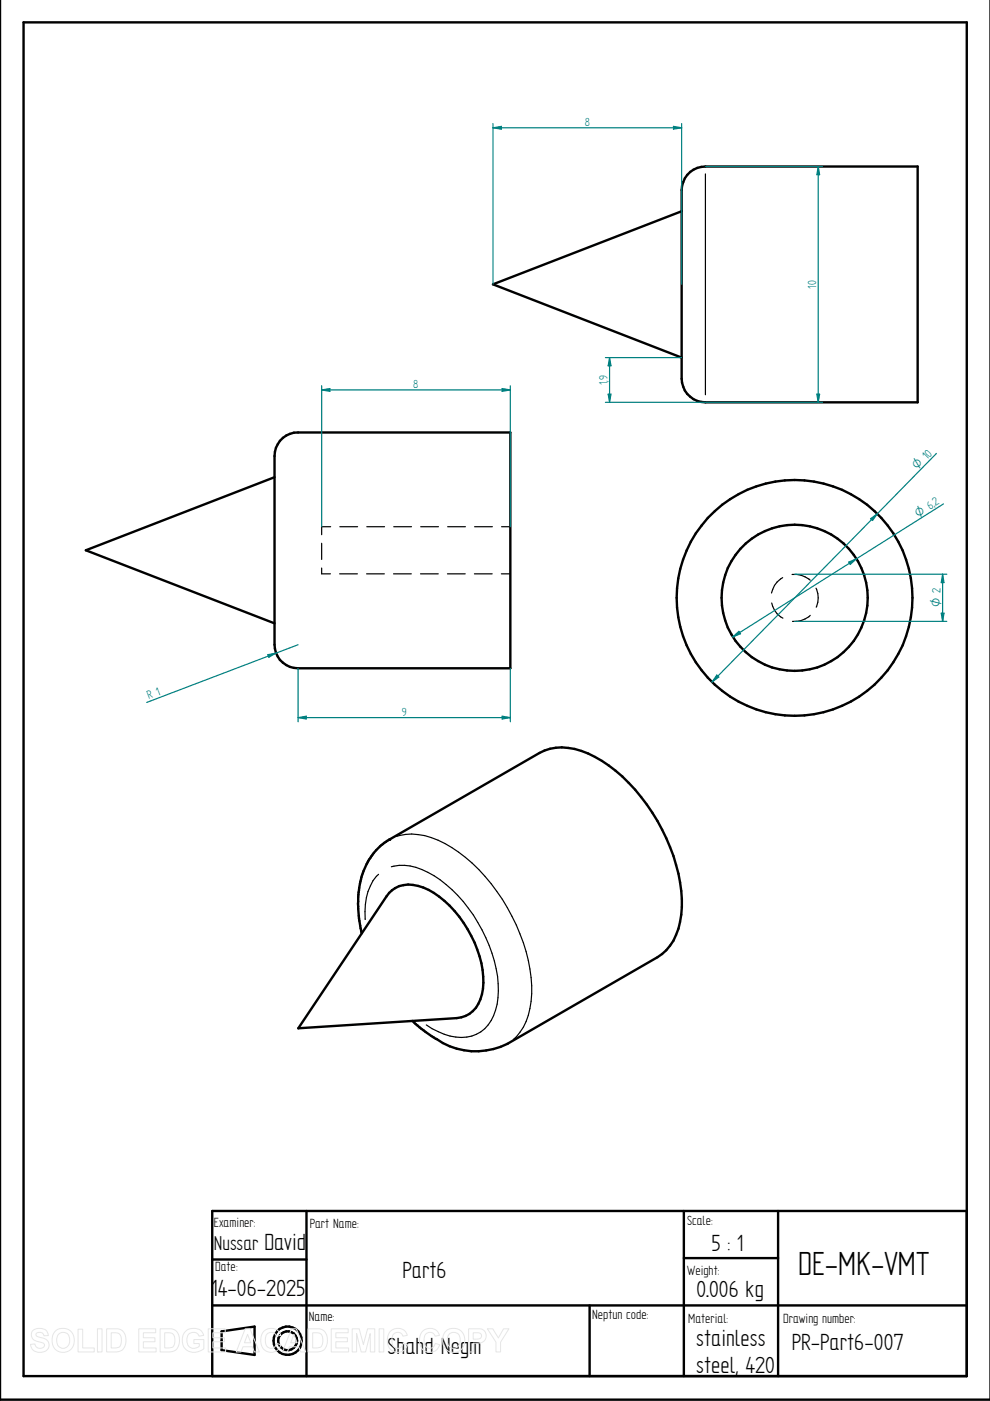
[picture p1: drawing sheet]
<svg xmlns="http://www.w3.org/2000/svg" width="210mm" height="297mm" viewBox="0 0 210 297" stroke-linecap="round" stroke-linejoin="round" font-family="sans-serif">
<g fill="none" stroke="#000" stroke-width=".51">
<path d="M0 0v296.8h209.9M5 4.7h200v287.1h-200zM145.7 37.1a5 5 0 0 1 3.9-1.8h45v50h-45a5.1 5.1 0 0 1-5.1-5v-40a5.6 5.6 0 0 1 1.2-3.2zM144.5 44.8l-40 15.5 40 15.5M59.4 93.5a4.9 4.9 0 0 1 3.8-1.8h45v50h-45a5 5 0 0 1-5-5v-40a5 5 0 0 1 1.2-3.2zM58.2 101.2l-40 15.5 40 15.5M82.5 178.1a14.6 14.6 0 0 0-6.6 12.6l.2 4 .6 3.2M82.5 178l31.9-18.4a11.3 11.3 0 0 1 10.3 .2 35.3 35.3 0 0 1 15.7 16.1 32.6 32.6 0 0 1 4 18 11.3 11.3 0 0 1-5 9l-31.8 18.4a15.1 15.1 0 0 1-15.7-1.4l-2.5-1.8-2-1.6M82.6 178l-.1 .1M82.5 189.3a6.3 6.3 0 0 1 7.2-1.1 21.9 21.9 0 0 1 10.9 11.7 18.1 18.1 0 0 1 1.6 10.9 6 6 0 0 1-5.3 5.1l-33.7 2.1zM65 256.8v35M145 256.8v35"/>
<path d="M165 256.8v35M205 256.8h-160v35M45 267h20M45 276.8h160M125 276.8v15M145 266.7h20M47 282.3l7-1v6l-7-1z"/>
<circle cx="168.5" cy="126.8" r="25"/>
<circle cx="168.5" cy="126.7" r="15.5"/>
<circle cx="61" cy="284.3" r="3"/>
<circle cx="61" cy="284.3" r="2"/>
</g>
<g fill="none" stroke="#000" stroke-width=".25">
<path d="M149.6 36.9v46.8M68.2 115.2v3.4M70.1 111.7h-1.9v1.7M72.1 111.7h3.7M77.8 111.7h3.7M83.5 111.7h3.7M89.2 111.7h3.8M94.9 111.7h3.8M100.6 111.7h3.8M106.3 111.7h1.9M68.2 120.4v1.3h1.9M72 121.7h3.8"/>
<path d="M77.7 121.7h3.8M83.4 121.7h3.8M89.2 121.7h3.7M94.9 121.7h3.7M100.6 121.7h3.8M106.3 121.7h1.9M163.6 127.8a4.7 4.7 0 0 0 2.4 3.3M165.9 122.5a4.8 4.8 0 0 0-2.3 3.2M167.9 121.8a5.1 5.1 0 0 1 3.9 1.2M171.8 130.5a4.9 4.9 0 0 1-3.8 1.2M173 124.7a4.8 4.8 0 0 1 .1 4M84.1 177.3a13.2 13.2 0 0 1 10.3 1.6 38.5 38.5 0 0 1 16.6 21 26.7 26.7 0 0 1 1 15.4 10.5 10.5 0 0 1-3.2 5.1"/>
<path d="M80.3 185.4a10.6 10.6 0 0 0-2.9 7.9v1.6M83 183.8a11.1 11.1 0 0 1 9 1.9 31.8 31.8 0 0 1 13.6 22.9 12 12 0 0 1-2.8 9.5 8.2 8.2 0 0 1-8.6 1.2l-2.6-1.2-1.2-.8M107.6 221.3h.1"/>
</g>
<circle cx="82.5" cy="178.1" r=".25" fill="#000"/>
<path d="M168.5 131.7h32.2M168.5 121.8h32.2M199.6 130h.6l-.3 1.7z" fill="none" stroke="#008080" stroke-width=".25"/>
<path d="M199.6 130h.6l-.3 1.7z" fill="#008080"/>
<path d="M199.9 121.8l.3 1.7h-.6z" fill="none" stroke="#008080" stroke-width=".25"/>
<path d="M199.9 121.8l.3 1.7h-.6z" fill="#008080"/>
<path d="M200 106.8l-44.6 28.2M155.4 135l1.3-1.1 .3 .5zM199.9 121.8v9.9" fill="none" stroke="#008080" stroke-width=".25"/>
<path d="M155.4 135l1.3-1.1 .3 .5z" fill="#008080"/>
<path d="M180 119.2l1.6-.7-1.3 1.2z" fill="none" stroke="#008080" stroke-width=".25"/>
<path d="M180 119.2l1.6-.7-1.3 1.2z" fill="#008080"/>
<path d="M198.5 96.1l-47.5 48.5M152 143.1l.4 .5-1.4 1z" fill="none" stroke="#008080" stroke-width=".25"/>
<path d="M152 143.1l.4 .5-1.4 1z" fill="#008080"/>
<path d="M184.6 110l1.4-1.1-1 1.5z" fill="none" stroke="#008080" stroke-width=".25"/>
<path d="M184.6 110l1.4-1.1-1 1.5z" fill="#008080"/>
<path d="M68.2 81.8v29.9M106.5 82.4l1.7 .3-1.7 .3zM108.2 81.8v29.9" fill="none" stroke="#008080" stroke-width=".25"/>
<path d="M106.5 82.4l1.7 .3-1.7 .3z" fill="#008080"/>
<path d="M68.2 82.7l1.7-.3v.6z" fill="none" stroke="#008080" stroke-width=".25"/>
<path d="M68.2 82.7l1.7-.3v.6z" fill="#008080"/>
<path d="M104.5 26.2v34.1M104.5 27.1l1.8-.3v.6zM144.5 26.2v34.1M68.2 82.7h40" fill="none" stroke="#008080" stroke-width=".25"/>
<path d="M104.5 27.1l1.8-.3v.6z" fill="#008080"/>
<path d="M142.8 26.8l1.7 .3-1.7 .3z" fill="none" stroke="#008080" stroke-width=".25"/>
<path d="M142.8 26.8l1.7 .3-1.7 .3z" fill="#008080"/>
<path d="M104.5 27.1h40M128.4 75.8h16.1M129.2 75.8l.3 1.8h-.6zM128.4 85.3h21.2" fill="none" stroke="#008080" stroke-width=".25"/>
<path d="M129.2 75.8l.3 1.8h-.6z" fill="#008080"/>
<path d="M128.9 83.6h.6l-.3 1.7z" fill="none" stroke="#008080" stroke-width=".25"/>
<path d="M128.9 83.6h.6l-.3 1.7z" fill="#008080"/>
<path d="M149.6 35.3h24.8M129.2 75.8v9.5M149.6 85.3h24.8M173.2 83.6h.6l-.3 1.7z" fill="none" stroke="#008080" stroke-width=".25"/>
<path d="M173.2 83.6h.6l-.3 1.7z" fill="#008080"/>
<path d="M173.5 35.3l.3 1.7h-.6z" fill="none" stroke="#008080" stroke-width=".25"/>
<path d="M173.5 35.3l.3 1.7h-.6z" fill="#008080"/>
<path d="M173.5 35.3v50M63.2 152.1l1.7-.3v.6zM63.2 141.7v11.3M108.2 141.7v11.3" fill="none" stroke="#008080" stroke-width=".25"/>
<path d="M63.2 152.1l1.7-.3v.6z" fill="#008080"/>
<path d="M106.5 151.8l1.7 .3-1.7 .3z" fill="none" stroke="#008080" stroke-width=".25"/>
<path d="M106.5 151.8l1.7 .3-1.7 .3z" fill="#008080"/>
<path d="M56.8 138.8l1.7-.3-1.5 .9zM63.2 136.7l-32.1 12.2M63.2 152.1h45" fill="none" stroke="#008080" stroke-width=".25"/>
<path d="M56.8 138.8l1.7-.3-1.5 .9z" fill="#008080"/>
<g fill="none" stroke="#e6e6e6" stroke-width=".21">
<path d="M7 282.1a2.33 2.33 0 0 1 2.9 .2l.3 .9h-.9a.91 .91 0 0 0-.7-.7 .91 .91 0 0 0-1 .5l.1 .3 .5 .2a2.12 2.12 0 0 1 2.2 1.4 1.76 1.76 0 0 1-2.4 1.8l-.7-.2-.6-.7-.2-.8 .9-.1a1.05 1.05 0 0 0 .9 1 1.05 1.05 0 0 0 1.1-.7 1.7 1.7 0 0 0-1.6-.8 1.39 1.39 0 0 1-.8-2.3zM11.7 282.3a2.47 2.47 0 0 1 3.1-.2 2.47 2.47 0 0 1 .8 3 2.4 2.4 0 0 1-3 1.5 2.4 2.4 0 0 1-1.5-3.1zM12.4 282.9a1.39 1.39 0 0 1 1.7-.3 1.39 1.39 0 0 1 .7 1.5 1.41 1.41 0 0 1-1.4 1.8 1.41 1.41 0 0 1-1.4-1.8l.1-.7zM16.6 281.8h.9v4h2.5v.8h-3.4zM20.7 281.7h.9v4.9h-.9zM20.7 286.6h.1M22.6 281.7h1.8a2.2 2.2 0 0 1 2.3 2.8 2.05 2.05 0 0 1-2.3 2.1h-1.8zM23.6 282.6a1.8 1.8 0 0 1 1.9 .5 2.03 2.03 0 0 1-.4 2.6l-1.5 .1zM29.4 281.7h3.6v.9h-2.6v1h2.5v.9h-2.5v1.3h2.7v.8h-3.7zM34 281.7h1.7a2.2 2.2 0 0 1 2.3 2.8 2.05 2.05 0 0 1-2.2 2.1h-1.8zM34.9 282.6a1.8 1.8 0 0 1 2 .5 2.03 2.03 0 0 1-.5 2.6l-1.5 .1zM39.3 282.3a2.56 2.56 0 0 1 3.6 .2l.3 .6-1 .2a1.36 1.36 0 0 0-1.6-.7 1.36 1.36 0 0 0-1 1.5 1.55 1.55 0 0 0 .8 1.6 1.55 1.55 0 0 0 1.8-.2v-.6h-1.1v-.9h2.1v2a2.7 2.7 0 0 1-4.5-1.2 2.79 2.79 0 0 1 .6-2.5z"/>
<path d="M44.2 281.7h3.6v.9h-2.7v1h2.5v.9h-2.5v1.3h2.7v.8h-3.6zM52 281.7h1l2 4.9h-1.1l-.4-1.1h-2l-.4 1.1h-1zM52.5 282.9l.7 1.8h-1.4zM55.9 282.3a2.15 2.15 0 0 1 3.6 .8l-.9 .2a1.24 1.24 0 0 0-1.6-.7 1.24 1.24 0 0 0-.7 1.5 1.25 1.25 0 0 0 .5 1.6 1.25 1.25 0 0 0 1.6-.3l.2-.6 1 .3a2.19 2.19 0 0 1-2.6 1.6 2.19 2.19 0 0 1-1.7-2.5l.1-.9zM61.8 281.7h1l2 4.9h-1l-.5-1.1h-2l-.4 1.1h-1zM62.3 282.9l.7 1.8h-1.4zM65.3 281.7h1.8a2.2 2.2 0 0 1 2.3 2.8 2.05 2.05 0 0 1-2.3 2.1h-1.8zM66.3 282.6a1.8 1.8 0 0 1 1.9 .5 2.03 2.03 0 0 1-.4 2.6l-1.5 .1zM70.2 281.7h3.6v.9h-2.6v1h2.5v.9h-2.5v1.3h2.7v.8h-3.7zM74.7 281.7h1.5l.8 3.4 .9-3.4h1.6v4.9h-1v-3.9l-1 3.9h-.9l-1-3.9v3.9h-.9zM80.4 281.7h1v4.9h-1zM80.4 286.6h.1"/>
<path d="M82.7 282.3a2.15 2.15 0 0 1 3.7 .8l-1 .2a1.24 1.24 0 0 0-1.6-.7 1.24 1.24 0 0 0-.7 1.5 1.25 1.25 0 0 0 .5 1.6 1.25 1.25 0 0 0 1.6-.3l.3-.6 .9 .3a2.19 2.19 0 0 1-2.6 1.6 2.19 2.19 0 0 1-1.7-2.5l.1-.9zM89.5 282.3a2.15 2.15 0 0 1 3.7 .8l-1 .2a1.24 1.24 0 0 0-1.5-.7 1.24 1.24 0 0 0-.8 1.5 1.25 1.25 0 0 0 .5 1.6 1.25 1.25 0 0 0 1.6-.3l.3-.6 .9 .3a2.19 2.19 0 0 1-2.5 1.6 2.19 2.19 0 0 1-1.8-2.5l.1-.9zM94.5 282.3a2.47 2.47 0 0 1 3.1-.2 2.47 2.47 0 0 1 .8 3 2.4 2.4 0 0 1-3 1.5 2.4 2.4 0 0 1-1.5-3.1zM95.2 282.9a1.39 1.39 0 0 1 1.7-.3 1.39 1.39 0 0 1 .7 1.5 1.41 1.41 0 0 1-1.4 1.8 1.41 1.41 0 0 1-1.4-1.8l.1-.7zM99.4 281.7h1.5a1.58 1.58 0 0 1 2 .8 1.58 1.58 0 0 1-.6 2.1l-.8 .1-1.2 .1v1.8h-.9zM100.3 282.6h.5a.87 .87 0 0 1 1.3 .8l-.5 .4-1.3 .1zM103.3 281.7h1.2l1.2 2 1.1-2h1.1l-1.8 2.9v2h-.9v-2z"/>
</g>
<path d="M129.2 281.9h12v5.7h-12z" fill="#fff" stroke="#fff" stroke-width=".35"/>
<text font-size="8" x="169.2" y="270.3">DE-MK-VMT</text>
<g font-size="5.6">
<text x="56" y="265">David</text>
<text x="150.8" y="265.2">5 : 1</text>
<text x="44.7" y="274.9">14-06-2025</text>
<text x="85.3" y="270.9">Part6</text>
<text x="147.7" y="275">0.006 kg</text>
<text x="82.1" y="287">Shahd Negm</text>
<text x="147.6" y="285.4">stainless</text>
<text x="167.9" y="286.2">PR-Part6-007</text>
<text x="147.6" y="291.1">steel, 420</text>
</g>
<text font-size="4.8" x="45.3" y="265">Nussar</text>
<g font-size="3.2">
<text x="45.3" y="260.1">Examiner:</text>
<text x="65.7" y="260.3">Part Name:</text>
<text x="145.7" y="259.6">Scale:</text>
<text x="45.6" y="269.6">Date:</text>
<text x="145.7" y="270.3">Weight:</text>
<text x="65.5" y="280">Name:</text>
<text x="125.5" y="279.6">Neptun code:</text>
<text x="145.9" y="280.5">Material:</text>
<text x="166.1" y="280.4">Drawing number:</text>
</g>
<g font-size="2.8" fill="#008080">
<text x="124" y="26.7">8</text>
<text x="173.1" y="61.2" transform="rotate(-90 173.1 61.2)">10</text>
<text x="87.6" y="82.2">8</text>
<text x="128.8" y="81.6" transform="rotate(-90 128.8 81.6)">1,9</text>
<text x="196.6" y="97.5" transform="rotate(-46 196.6 97.5)">10</text>
<text x="198.4" y="107.4" transform="rotate(-32 198.4 107.4)">2</text>
<text x="31.5" y="148.3" transform="rotate(-21 31.5 148.3)">R 1</text>
<text x="85.2" y="151.7">9</text>
</g>
<g font-size="2.7" fill="#008080">
<text x="194.5" y="99.7" transform="rotate(-45 194.5 99.7)">O</text>
<text x="194.6" y="109.7" transform="rotate(-32 194.6 109.7)">O 6,</text>
<text x="199.4" y="128.8" transform="rotate(-90 199.4 128.8)">O 2</text>
</g>
</svg>
